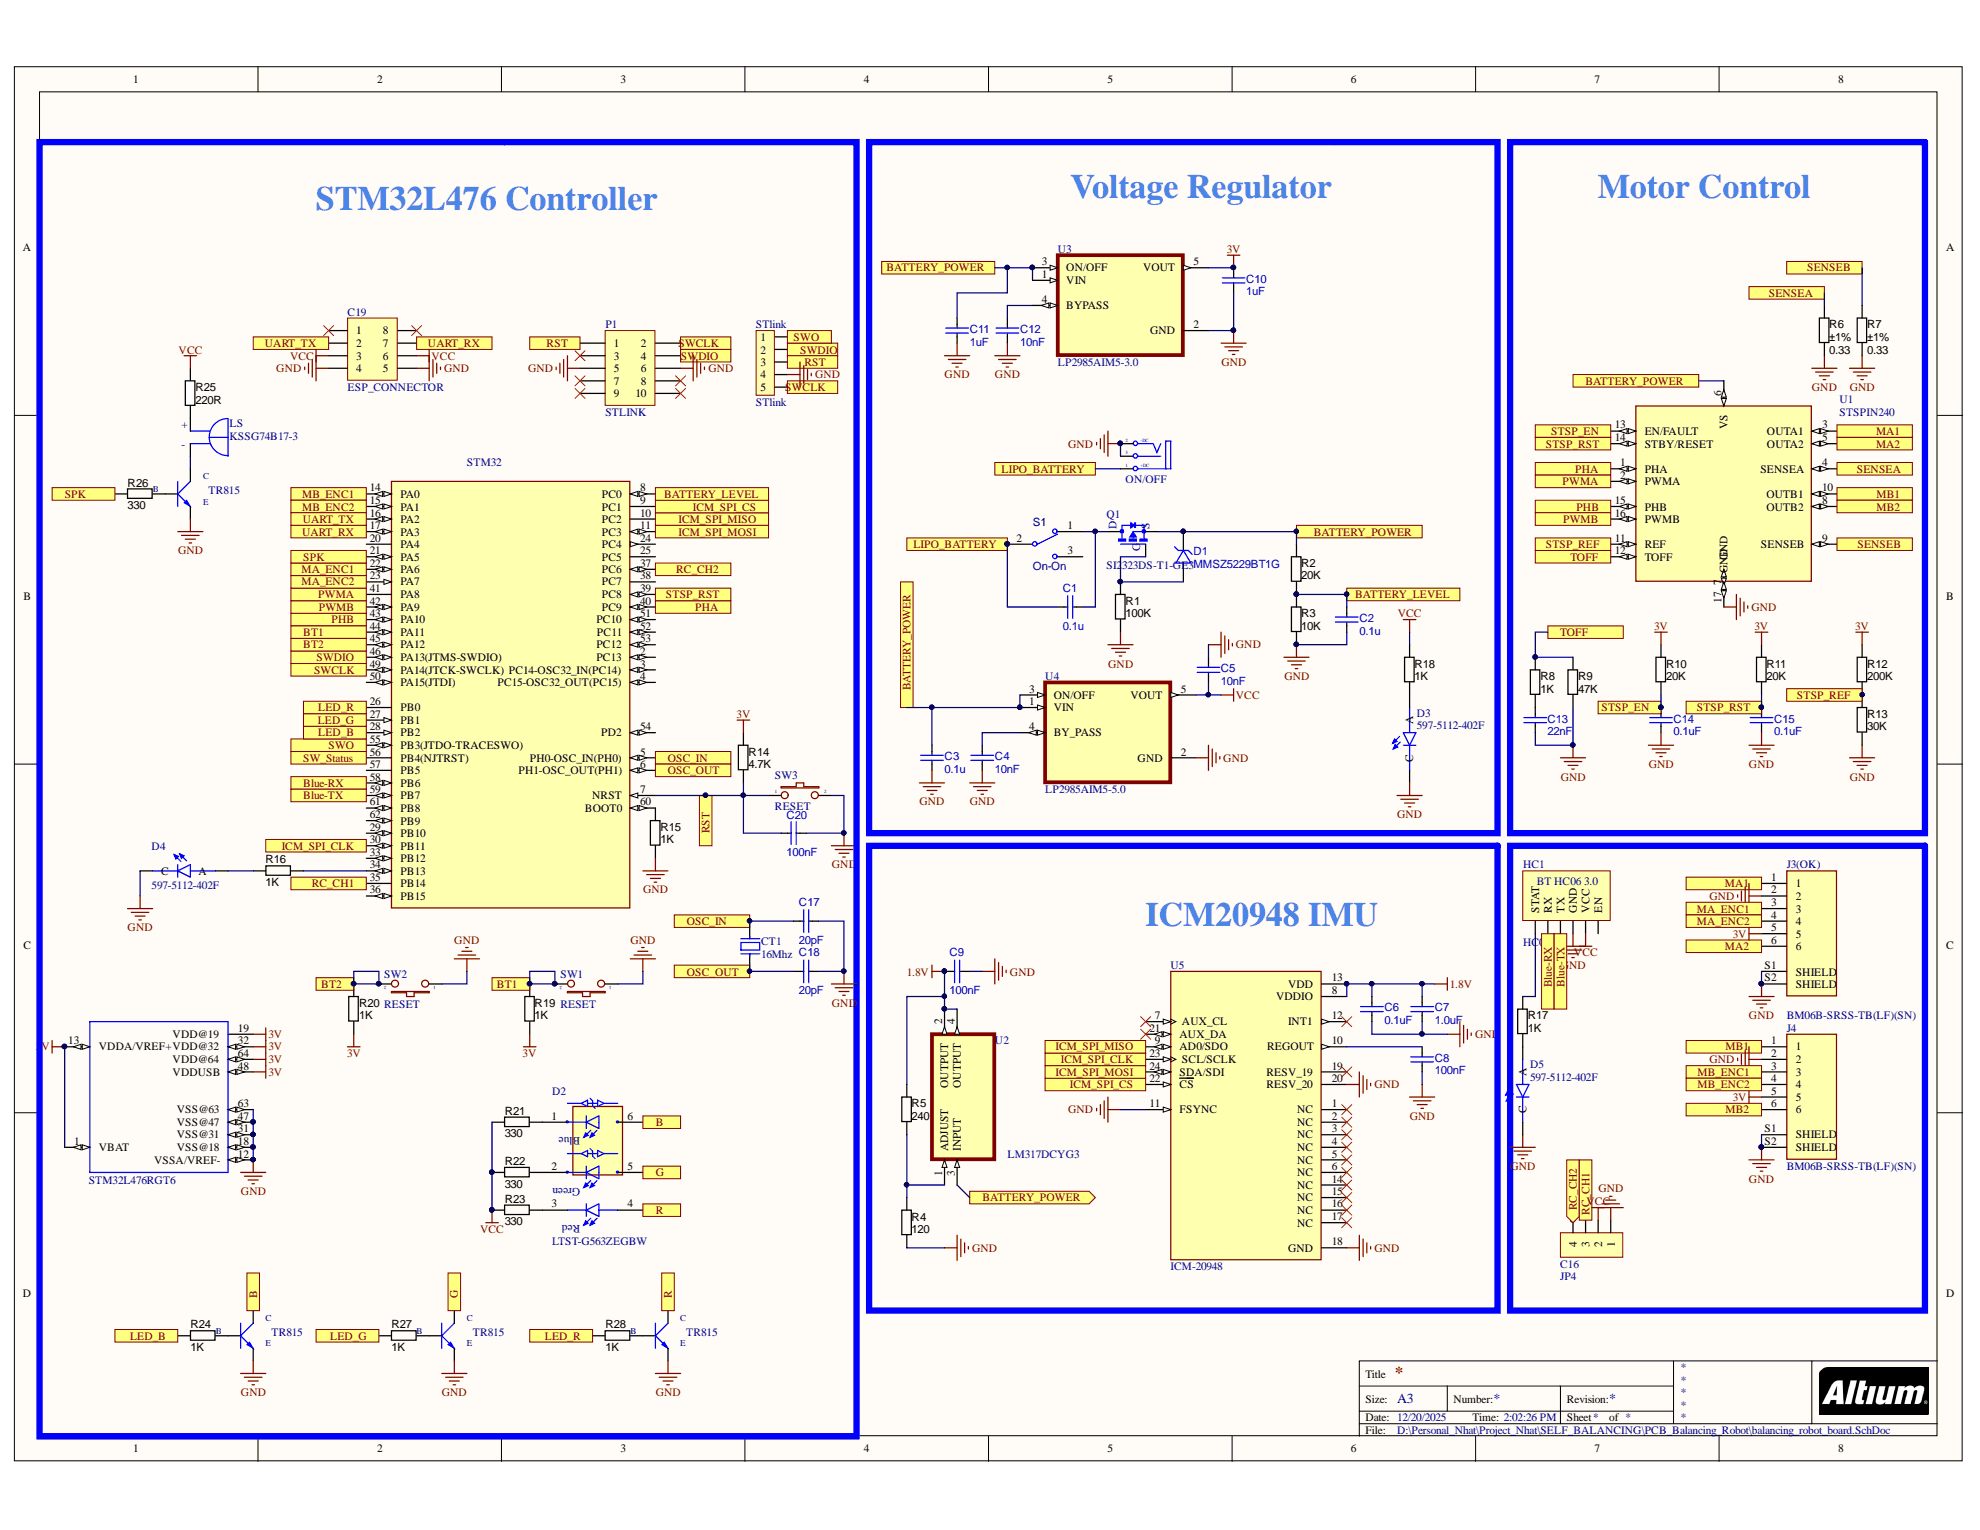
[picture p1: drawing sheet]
# Altium project balancing_robot_board.PrjPCB
1 sheet, 76 parts. Net scope: flat (ports and power ports of the same name join across sheets).
Board file: balancing_robot_board.PcbDoc

## Sheet balancing_robot_board.SchDoc
size A3

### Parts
C1  0.1u  [CAPC1005X55N]
C2  0.1u  [CAPC1005X55N]
C3  0.1u  [CAPC1005X55N]
C4  10nF  [CAPC1005X55N]
C5  10nF  [CAPC1005X55N]
C6  0.1uF  [CAPC1005X55N]
C7  1.0uF  [CAPC1005X55N]
C8  100nF  [CAPC1005X55N]
C9  100nF  [CAPC1005X55N]
C10  1uF  [CAPC1005X55N]
C11  1uF  [CAPC1005X55N]
C12  10nF  [CAPC1005X55N]
C13  22nF  [CAPC1005X55N]
C14  0.1uF  [CAPC1005X55N]
C15  0.1uF  [CAPC1005X55N]
C16  JP4  [JP4-C1T]
C17  20pF  [CAPC1005X55N]
C18  20pF  [CAPC1005X55N]
C19  ESP_CONNECTOR  [JP4-C2T]
C20  100nF  [CAPC1005X55N]
CT1  16Mhz  [CRYSTAL-SMD5032]
D1  MMSZ5229BT1G  [SOD123]
D2  LTST-G563ZEGBW  [LED_LTST-G563ZEGBW]
D3  597-5112-402F  [LEDSC160X80X70L45N]
D4  597-5112-402F  [LEDSC160X80X70L45N]
D5  597-5112-402F  [LEDSC160X80X70L45N]
HC1  HC06  [HC06]
J3(OK)  BM06B-SRSS-TB(LF)(SN)  [JST_BM06B-SRSS-TB(LF)(SN)]
J4  BM06B-SRSS-TB(LF)(SN)  [JST_BM06B-SRSS-TB(LF)(SN)]
LS  KSSG74B17-3  [XDCR_KSSG74B17-3]
ON/OFF  POWER  [PJ-031D]  (value not drawn)
P1  STLINK  [CABLE 10]
Q1  SI2323DS-T1-GE3  [SOT23]
R1  value 100K  [RESC1005X40N]  (hidden comment: Thick Film)
R2  value 20K  [RESC1005X40N]  (hidden comment: Thick Film)
R3  value 10K  [RESC1005X40N]  (hidden comment: Thick Film)
R4  value 120  [RESC1005X40N]  (hidden comment: Thick Film)
R5  value 240  [RESC1005X40N]  (hidden comment: Thick Film)
R6  value 0.33  Tolerance: ±1%  [RESC5025X70N]  (hidden comment: Thick Film)
R7  value 0.33  Tolerance: ±1%  [RESC5025X70N]  (hidden comment: Thick Film)
R8  value 1K  [RESC1005X40N]  (hidden comment: Thick Film)
R9  value 47K  [RESC1005X40N]  (hidden comment: Thick Film)
R10  value 20K  [RESC1005X40N]  (hidden comment: Thick Film)
R11  value 20K  [RESC1005X40N]  (hidden comment: Thick Film)
R12  value 200K  [RESC1005X40N]  (hidden comment: Thick Film)
R13  value 30K  [RESC1005X40N]  (hidden comment: Thick Film)
R14  value 4.7K  [RESC1005X40N]  (hidden comment: Thick Film)
R15  value 1K  [RESC1005X40N]  (hidden comment: Thick Film)
R16  value 1K  [RESC1005X40N]  (hidden comment: Thick Film)
R17  value 1K  [RESC1005X40N]  (hidden comment: Thick Film)
R18  value 1K  [RESC1005X40N]  (hidden comment: Thick Film)
R19  value 1K  [RESC1005X40N]  (hidden comment: Thick Film)
R20  value 1K  [RESC1005X40N]  (hidden comment: Thick Film)
R21  value 330  [RESC1005X40N]  (hidden comment: Thick Film)
R22  value 330  [RESC1005X40N]  (hidden comment: Thick Film)
R23  value 330  [RESC1005X40N]  (hidden comment: Thick Film)
R24  value 1K  [RESC1005X40N]  (hidden comment: Thick Film)
R25  value 220R  [RESC2012N_ZERO]  (hidden comment: Jumper)
R26  value 330  [RESC1005X40N]  (hidden comment: Thick Film)
R27  value 1K  [RESC1005X40N]  (hidden comment: Thick Film)
R28  value 1K  [RESC1005X40N]  (hidden comment: Thick Film)
S1  ON-ON  [Switch]
STA.TR1  TR815  [SOT-23B_L]
STA.TR2  TR815  [SOT-23B_L]
STA.TR3  TR815  [SOT-23B_L]
STA.TR4  TR815  [SOT-23B_L]
STlink  STlink  [JP5]
STM32  STM32L476RGT6  [LQFP-64(10X10)MM]
SW1  RESET  [SW1-SMD]
SW2  RESET  [SW1-SMD]
SW3  RESET  [SW1-SMD]
U1  STSPIN240  [VFQFPN_3X3X1MM]
U2  LM317DCYG3  [SOT230P700X180-4N]
U3  LP2985AIM5-3.0  [SOT95P280X145-5N]
U4  LP2985AIM5-5.0  [SOT95P280X145-5N]
U5  ICM-20948  [QFN40P300X300X105-24N]

### Blocks framed on the sheet
STM32L476 Controller: C17-C20 CT1 D2 D4 LS P1 R14-R16 R19-R28 STA.TR1-STA.TR4 STlink STM32 SW1-SW3
Voltage Regulator: C1-C5 C10-C12 D1 D3 ON/OFF Q1 R1-R3 R18 S1 U3 U4
Motor Control: C13-C15 R6-R13 U1
ICM20948 IMU: C6-C9 R4 R5 U2 U5

### Ports
B, BATTERY_LEVEL, BATTERY_POWER, Blue-RX, Blue-TX, BT1, BT2, G, ICM_SPI_CLK, ICM_SPI_CS, ICM_SPI_MISO, ICM_SPI_MOSI, LED_B, LED_G, LED_R, LIPO_BATTERY, MA1, MA2, MA_ENC1, MA_ENC2, MB1, MB2, MB_ENC1, MB_ENC2, OSC_IN, OSC_OUT, PHA, PHB, PWMA, PWMB, R, RC_CH1, RC_CH2, RST, SENSEA, SENSEB, SPK, STSP_EN, STSP_REF, STSP_RST, SW_Status, SWCLK, SWDIO, SWO, TOFF, UART_RX, UART_TX

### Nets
1.8V: C6.1 C7.1 C9.1 R5.1 U2.2(OUTPUT) U2.4(OUTPUT) U5.8(VDDIO) U5.13(VDD)
3V: C10.2 J3(OK).5 J4.5 R10.2 R11.2 R12.2 R14.1 R19.1 R20.1 STM32.1(VBAT) STM32.13(VDDA/VREF+) STM32.19(VDD@19) STM32.32(VDD@32) STM32.48(VDDUSB) STM32.64(VDD@64) U3.5(VOUT)
GND: C2.1 C3.2 C4.2 C5.1 C6.2 C7.2 C8.2 C9.2 C10.1 C11.1 C12.1 C13.1 C14.1 C15.1 C16.1 C17.2 C18.2 C19.4 C19.5 C20.1 D3.C D4.C D5.C HC1.4(GND) J3(OK).2 J3(OK).S1(SHIELD) J3(OK).S2(SHIELD) J4.2 J4.S1(SHIELD) J4.S2(SHIELD) ON/OFF.2(TN) ON/OFF.3(S) P1.5 P1.6 R1.1 R3.1 R4.2 R6.2 R7.2 R9.1 R13.1 R15.2 STA.TR1.1(E) STA.TR2.1(E) STA.TR3.1(E) STA.TR4.1(E) STlink.4 STM32.12(VSSA/VREF-) STM32.18(VSS@18) STM32.31(VSS@31) STM32.47(VSS@47) STM32.63(VSS@63) SW1.1 SW2.1 SW3.2 U1.17(GND) U3.2(GND) U4.2(GND) U5.11(FSYNC) U5.18(GND) U5.20(RESV_20)
VCC: C5.2 C16.2 C19.3 C19.6 HC1.5(VCC) R18.1 R21.1 R22.1 R23.1 R25.1 U4.5(VOUT)
NetC1_1: C1.1 ON/OFF.1(T) S1.2 ; port LIPO_BATTERY
NetC1_2: C1.2 Q1.3(D) S1.1
NetC2_2: C2.2 R2.1 R3.2 STM32.8(PC0) ; port BATTERY_LEVEL
NetC3_1: C3.1 C11.2 D1.K Q1.2(S) R2.2 U1.6(VS) U2.3(INPUT) U3.1(VIN) U3.3(ON/OFF) U4.1(VIN) U4.3(ON/OFF) ; port BATTERY_POWER
NetC4_1: C4.1 U4.4(BY_PASS)
NetC8_1: C8.1 U5.10(REGOUT)
NetC12_2: C12.2 U3.4(BYPASS)
NetC13_2: C13.2 R8.1
NetC14_2: C14.2 R10.1 U1.13(EN/FAULT) ; port STSP_EN
NetC15_2: C15.2 R11.1 STM32.39(PC8) U1.14(STBY/RESET) ; port STSP_RST
NetC16_3: C16.3 STM32.35(PB14) ; port RC_CH1
NetC17_1: C17.1 CT1.2 STM32.5(PH0-OSC_IN(PH0)) ; port OSC_IN
NetC18_1: C18.1 CT1.1 STM32.6(PH1-OSC_OUT(PH1)) ; port OSC_OUT
NetC19_2: C19.2 STM32.16(PA2) ; port UART_TX
NetC19_7: C19.7 STM32.17(PA3) ; port UART_RX
NetC20_2: C20.2 P1.1 R14.2 STlink.3 STM32.7(NRST) SW3.1 ; port RST
NetD1_A: D1.A Q1.1(G) R1.2
NetD2_1: D2.1 R21.2
NetD2_2: D2.2 R22.2
NetD2_3: D2.3 R23.2
NetD2_4: D2.4 STA.TR4.2(C) ; port R
NetD2_5: D2.5 STA.TR2.2(C) ; port G
NetD2_6: D2.6 STA.TR1.2(C) ; port B
NetD3_A: D3.A R18.2
NetD4_A: D4.A R16.2
NetD5_A: D5.A R17.2
NetHC1_1: HC1.1(STAT) R17.1
NetHC1_2: HC1.2(RX) STM32.58(PB6) ; port Blue-RX
NetHC1_3: HC1.3(TX) STM32.59(PB7) ; port Blue-TX
NetJ3(OK)_1: J3(OK).1 U1.3(OUTA1) ; port MA1
NetJ3(OK)_3: J3(OK).3 STM32.22(PA6) ; port MA_ENC1
NetJ3(OK)_4: J3(OK).4 STM32.23(PA7) ; port MA_ENC2
NetJ3(OK)_6: J3(OK).6 U1.5(OUTA2) ; port MA2
NetJ4_1: J4.1 U1.10(OUTB1) ; port MB1
NetJ4_3: J4.3 STM32.14(PA0) ; port MB_ENC1
NetJ4_4: J4.4 STM32.15(PA1) ; port MB_ENC2
NetJ4_6: J4.6 U1.8(OUTB2) ; port MB2
NetLS_N: LS.N(NEG) STA.TR3.2(C)
NetLS_P: LS.P(POS) R25.2
NetP1_2: P1.2 STlink.5 STM32.49(PA14(JTCK-SWCLK)) ; port SWCLK
NetP1_4: P1.4 STlink.2 STM32.46(PA13(JTMS-SWDIO)) ; port SWDIO
NetR4_1: R4.1 R5.2 U2.1(ADJUST)
NetR6_1: R6.1 U1.4(SENSEA) ; port SENSEA
NetR7_1: R7.1 U1.9(SENSEB) ; port SENSEB
NetR8_2: R8.2 R9.2 U1.12(TOFF) ; port TOFF
NetR12_1: R12.1 R13.2 U1.11(REF) ; port STSP_REF
NetR15_1: R15.1 STM32.60(BOOT0)
NetR16_1: R16.1 STM32.34(PB13)
NetR19_2: R19.2 STM32.44(PA11) SW1.2 ; port BT1
NetR20_2: R20.2 STM32.45(PA12) SW2.2 ; port BT2
NetR24_1: R24.1 STA.TR1.3(B)
NetR24_2: R24.2 STM32.28(PB2) ; port LED_B
NetR26_1: R26.1 STA.TR3.3(B)
NetR26_2: R26.2 STM32.21(PA5) ; port SPK
NetR27_1: R27.1 STA.TR2.3(B)
NetR27_2: R27.2 STM32.27(PB1) ; port LED_G
NetR28_1: R28.1 STA.TR4.3(B)
NetR28_2: R28.2 STM32.26(PB0) ; port LED_R
NetSTlink_1: STlink.1 STM32.55(PB3(JTDO-TRACESWO)) ; port SWO
NetSTM32_9: STM32.9(PC1) U5.22(~{CS}) ; port ICM_SPI_CS
NetSTM32_10: STM32.10(PC2) U5.9(AD0/SDO) ; port ICM_SPI_MISO
NetSTM32_11: STM32.11(PC3) U5.24(SDA/SDI) ; port ICM_SPI_MOSI
NetSTM32_30: STM32.30(PB11) U5.23(SCL/SCLK) ; port ICM_SPI_CLK
NetSTM32_37: STM32.37(PC6) ; port RC_CH2
NetSTM32_40: STM32.40(PC9) U1.1(PHA) ; port PHA
NetSTM32_41: STM32.41(PA8) U1.2(PWMA) ; port PWMA
NetSTM32_42: STM32.42(PA9) U1.16(PWMB) ; port PWMB
NetSTM32_43: STM32.43(PA10) U1.15(PHB) ; port PHB
NetSTM32_56: STM32.56(PB4(NJTRST)) ; port SW_Status

Not connected (* = marked no-connect by the designer): C16 4; C19 1* 8*; HC1 6(EN); P1 3* 7* 8* 9* 10*; S1 3; STM32 2(PC13) 3(PC14-OSC32_IN(PC14)) 4(PC15-OSC32_OUT(PC15)) 20(PA4) 24(PC4) 25(PC5) 29(PB10) 33(PB12) 36(PB15) 38(PC7) 50(PA15(JTDI)) 51(PC10) 52(PC11) 53(PC12) 54(PD2) 57(PB5) 61(PB8) 62(PB9); U1 7(GND); U5 1(NC)* 2(NC)* 3(NC)* 4(NC)* 5(NC)* 6(NC)* 7(AUX_CL)* 12(INT1)* 14(NC)* 15(NC)* 16(NC)* 17(NC)* 19(RESV_19)* 21(AUX_DA)*
